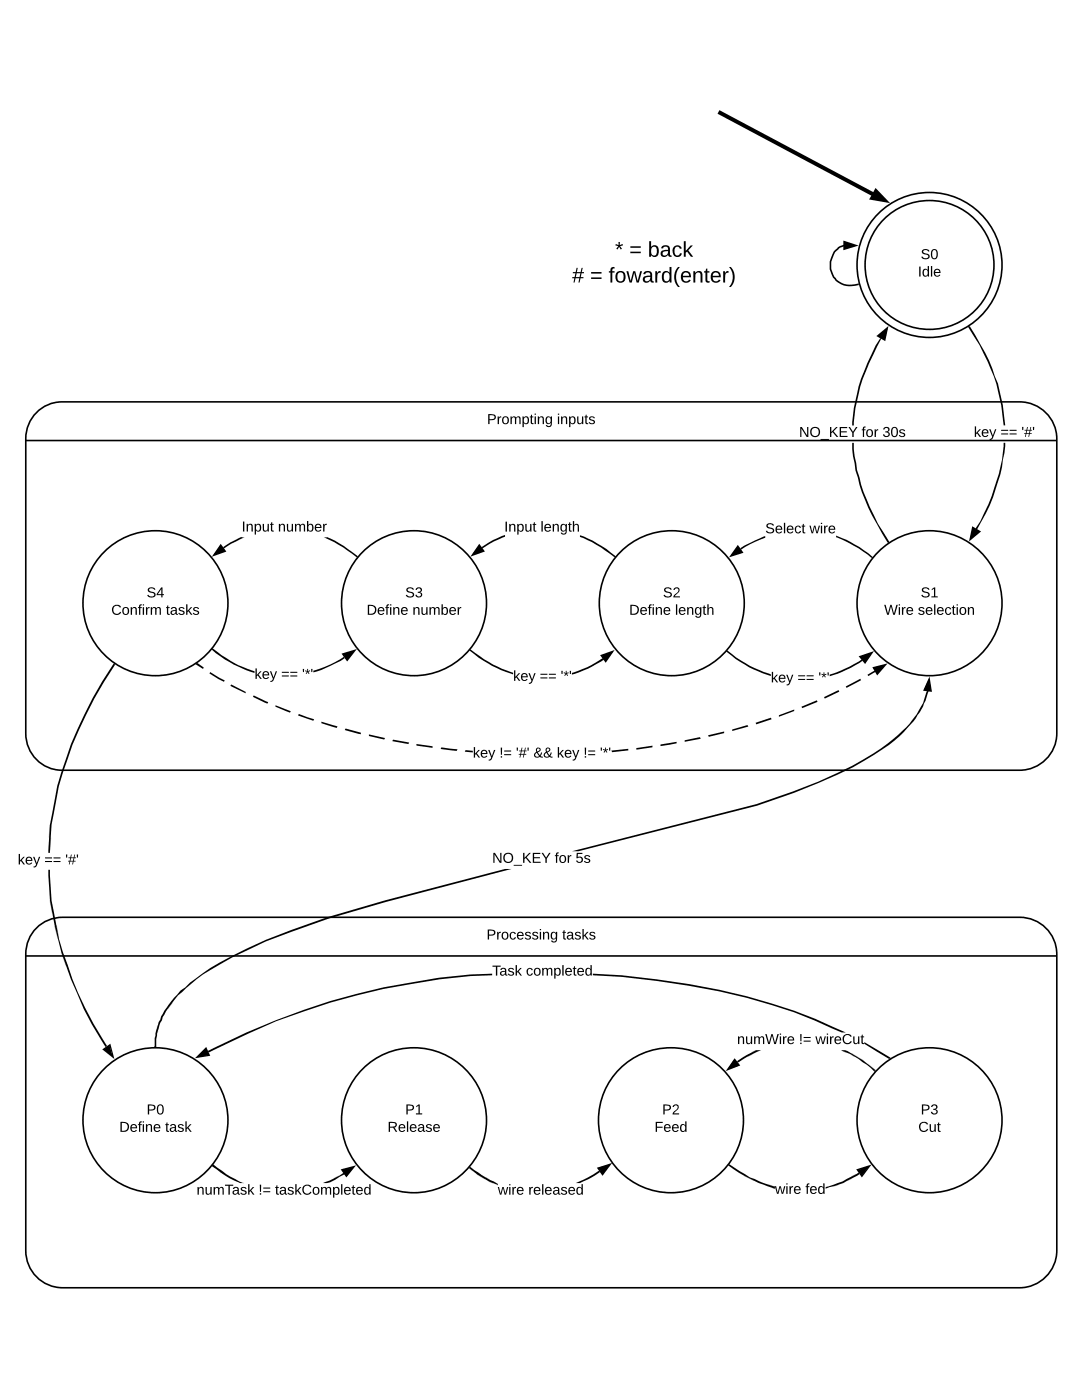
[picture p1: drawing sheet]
<svg xmlns="http://www.w3.org/2000/svg" width="216mm" height="279mm" viewBox="0 0 216 279" stroke-linecap="round" stroke-linejoin="round" font-family="sans-serif">
<path d="M5.1 87.9h205.8M7.6 82a7.1 7.1 0 0 1 4.8-1.8h191.1a7.4 7.4 0 0 1 7.4 7.3v58.9a7.4 7.4 0 0 1-7.4 7.3h-191.1a7.3 7.3 0 0 1-7.3-7.3v-58.9a7.4 7.4 0 0 1 2.5-5.5zM5.1 190.8h205.8M6.9 185.6a7.3 7.3 0 0 1 5.6-2.5h191a7.4 7.4 0 0 1 7.4 7.4v59.1a7.5 7.5 0 0 1-7.4 7.4h-191a7.4 7.4 0 0 1-7.4-7.4v-59.1a7.4 7.4 0 0 1 1.8-4.9z" fill="none" stroke="#000" stroke-width=".32"/>
<circle cx="31" cy="223.6" r="14.5" fill="#fff"/>
<circle cx="31" cy="223.6" r="14.5" fill="none" stroke="#000" stroke-width=".32"/>
<circle cx="133.9" cy="223.6" r="14.5" fill="#fff"/>
<circle cx="133.9" cy="223.6" r="14.5" fill="none" stroke="#000" stroke-width=".32"/>
<circle cx="82.6" cy="223.6" r="14.5" fill="#fff"/>
<circle cx="82.6" cy="223.6" r="14.5" fill="none" stroke="#000" stroke-width=".32"/>
<circle cx="185.5" cy="223.6" r="14.5" fill="#fff"/>
<circle cx="185.5" cy="223.6" r="14.5" fill="none" stroke="#000" stroke-width=".32"/>
<circle cx="185.5" cy="52.9" r="14.5" fill="#fff"/>
<g fill="none" stroke="#000" stroke-width=".32">
<circle cx="185.5" cy="52.9" r="12.9"/>
<circle cx="185.5" cy="52.9" r="14.5"/>
</g>
<path d="M143.4 22.3l30.8 16.5" fill="none" stroke="#000" stroke-width=".8" stroke-linecap="butt"/>
<g fill="#000">
<path d="M174.7 38.2l1.8 1.7-2.4-.4z"/>
<path d="M174.7 37.5l2.9 3-4.2-.7zM174.9 38.9l-.2 .3 .7 .1z"/>
</g>
<circle cx="185.5" cy="120.4" r="14.5" fill="#fff"/>
<circle cx="185.5" cy="120.4" r="14.5" fill="none" stroke="#000" stroke-width=".32"/>
<circle cx="134" cy="120.4" r="14.5" fill="#fff"/>
<circle cx="134" cy="120.4" r="14.5" fill="none" stroke="#000" stroke-width=".32"/>
<circle cx="82.6" cy="120.4" r="14.5" fill="#fff"/>
<circle cx="82.6" cy="120.4" r="14.5" fill="none" stroke="#000" stroke-width=".32"/>
<circle cx="31" cy="120.4" r="14.5" fill="#fff"/>
<g fill="none" stroke="#000" stroke-width=".32">
<path d="M168.4 49a4.1 4.1 0 0 0-2.5 5.1 3.9 3.9 0 0 0 4.6 2.8l.8-.2"/>
<circle cx="31" cy="120.4" r="14.5"/>
</g>
<g fill="#000">
<path d="M168.4 48.2l2.5 .8-2.5 .7zM171.3 56.6h.2v.3h-.2zM175.2 67.1l1.9-1.6-.6 2.3zM193 65.1l.4-.1 .1 .1-.3 .2zM44 108.8l1 1.2-2.4 .8zM71.4 111l.1 .1-.3 .2zM95.6 108.8l1 1.2-2.4 .8zM122.8 111l.2 .1-.4 .2zM147.2 109l1 1.2-2.4 .7zM174.1 111.1l.1 .1-.1 .2h-.2zM177.1 108.3l.3-.2 .2 .1-.3 .2zM194.2 105.3l1.2 .8-1.9 1.5z"/>
<path d="M22.7 132.5l.1-.2 .2 .3zM38.9 132.5l.3-.3 .2 .1-.3 .3zM42.3 129.3l.1 .1-.1 .3-.2-.1zM68.5 130.5l2.2-.7-1.4 1.9zM93.5 129.7l.4-.2-.2 .3zM120.1 130.8l2.2-.8-1.4 2zM145 129.7l.1 .1-.1 .3-.2-.1zM171.7 131.1l2.2-.8-1.3 1.9zM174.2 133.3l2.4-.6-1.6 1.8zM185.3 135.5l.5 2.4-1.4-.2zM20.7 209.4l1.2-.8 .6 2.3zM30.9 208.8l.3 .1-.2 .2h-.3z"/>
<path d="M41 209.3l.8 1.3-2.4 .4zM146.6 211.4l.9 1.2-2.4 .8zM174.4 213.9l.3-.3v.2zM177.6 211l.2 .2-.4 .2zM42.3 232.4l.1-.2 .2 .2-.2 .3zM68.3 233.5l2.3-.6-1.5 1.9zM93.7 232.7l.2 .2-.4 .2zM119.4 233.1l2.3-.7-1.5 1.9zM145.3 232.4l.2-.2 .1 .2-.5 .2zM171.2 233.5l2.2-.8-1.4 2z"/>
<path d="M168.3 48l3 1-3 .9zM168.6 48.4v1.1l1.6-.5z"/>
<path d="M174.9 67.1l2.4-2-.7 3zM175.5 67l.8 .6 .5-1.7z"/>
<path d="M170 88.4h.4l.1 2.6a39.9 39.9 0 0 0 6.9 17.1l-.3 .2-1.1-1.9a38.3 38.3 0 0 1-6-16.7zM175.7 67.5l.1 .1-.8 1.5a36.7 36.7 0 0 0-4.5 13.8l-.1 2h-.4a35.5 35.5 0 0 1 5.7-17.4z"/>
<path d="M200.3 88.4h.3a40.1 40.1 0 0 1-5.6 17.3l-.4-.2a40 40 0 0 0 5.3-13.7zM193.2 65.3l.3-.2 1.1 1.8a36.3 36.3 0 0 1 3.9 8.2l.6 1.5 .4 1.4a32.7 32.7 0 0 1 1.1 6.9h-.3a35.6 35.6 0 0 0-6-17.8z"/>
<path d="M44 108.5l1.2 1.6-2.9 1zM44 109.1l-.9 1.4 1.6-.6z"/>
<path d="M64.6 107.2h.7l.6 .3 2.7 1.5 2.8 2-.2 .2a28.9 28.9 0 0 0-6.6-4zM44.5 109.2l1.5-1 1.7-.9 .5-.2 .7 .1-2.8 1.3-1.4 1z"/>
<path d="M95.6 108.5l1.2 1.6-2.9 1zM95.6 109.1l-.9 1.4 1.6-.6z"/>
<path d="M115.7 106.8a25.1 25.1 0 0 1 7.1 4.2l-.2 .2a26.6 26.6 0 0 0-6.9-4zM96.1 109.2l2.3-1.4 2.4-1v.3l-2.3 1-2.2 1.4z"/>
<path d="M147.2 108.7l1.1 1.6-2.8 .9zM147.2 109.3l-.9 1.3 1.6-.5z"/>
<path d="M166.8 106.9a23.7 23.7 0 0 1 7.3 4.2l-.2 .3a27 27 0 0 0-7.1-4.2zM147.7 109.4l.8-.5 4.2-1.9v.3l-3.1 1.3-1.7 1.1z"/>
<path d="M194 105l1.8 1.1-2.4 2zM194.3 105.5l-.5 1.7 1.3-1.1z"/>
<path d="M42.4 129.4a23.3 23.3 0 0 0 8.4 4.6v.3a22.8 22.8 0 0 1-8.5-4.6zM62.5 133.9l3.4-1.3 2.7-1.5 .2 .2-.8 .6-3.9 1.8-1.6 .5z"/>
<path d="M68.1 130.4l3.1-.9-1.9 2.5zM68.6 130.6l.7 .9 .9-1.4z"/>
<path d="M114.1 134.3a19.5 19.5 0 0 0 6.1-2.9l.3 .2a21.8 21.8 0 0 1-6.4 3zM93.9 129.6a24 24 0 0 0 8.5 4.7v.3a23.2 23.2 0 0 1-8.7-4.8z"/>
<path d="M119.7 130.8l2.9-1.1-1.7 2.6zM120.2 130.9l.7 .8 .9-1.4z"/>
<path d="M165.5 134.6a25.9 25.9 0 0 0 6.5-3l.1 .3a25.2 25.2 0 0 1-6.6 3.1zM145.1 129.8a23.2 23.2 0 0 0 8.7 4.8v.3a22.8 22.8 0 0 1-8.8-4.8z"/>
<path d="M171.3 131l3.1-1.1-1.8 2.6zM172 131.1l.6 .9 1-1.4z"/>
<path d="M174.1 133.2l3-.8-2.1 2.4zM174.5 133.4l.5 .9 1.2-1.4z"/>
<path d="M185.5 135l.5 3.1-1.8-.2zM185.3 136l-.6 1.6 .9 .1z"/>
<path d="M92.9 149.7l1.4 .1v.4l-1.6-.2zM122 149.8l3.4-.4v.4l-3.2 .3zM88.1 149.2l3.2 .3-.2 .4-1.3-.2-1.9-.2zM127 149.3l3.2-.5v.3l-2.9 .5h-.3zM83.1 148.5l3.2 .4v.3l-3.2-.4zM131.8 148.6l3.2-.6v.3l-1.4 .3-1.8 .3zM78.4 147.6l3.2 .6-.1 .3-3.2-.6zM136.6 147.7l3.1-.6 .1 .3-3.2 .6zM73.6 146.6l3.2 .7-.1 .3-3.1-.7zM141.3 146.7l3.2-.7v.3l-3.1 .7zM69 145.4l3 .8v.3l-3.2-.8zM146.1 145.6l3.1-.9 .1 .3-3.2 .9zM64.1 144l3.2 1-.1 .3-1-.3-2.1-.7zM150.8 144.3l3-1.1 .2 .3-3.1 1.1zM59.6 142.5l3.1 1-.2 .3-1.1-.3-1.9-.7zM155.4 142.7l3.1-1.1v.3l-3.1 1.1zM55 140.7l3 1.2-.1 .3-1-.3-1.9-.9zM159.9 141l3.1-1.2 .1 .3-3 1.2zM50.6 138.8l2.9 1.3-.1 .3-2.9-1.3zM164.4 139.1l2.9-1.4 .2 .3-2.9 1.4zM46.1 136.6l2.9 1.5v.3l-3-1.5zM168.8 137l2.9-1.5 .1 .2-2.9 1.6zM41.9 134.1l2.9 1.7-.1 .3-2.9-1.7zM173.1 134.7l1.4-.9 .2 .3-1.4 .8zM39.1 132.6l.3-.3 1.3 .9-.2 .3z"/>
<path d="M9.6 173.6h.4v1.1a39.7 39.7 0 0 0 1.3 10l.4 2.5 .8 2.8 1 2.5a67.2 67.2 0 0 0 7.9 16.3l-.3 .1a58.2 58.2 0 0 1-5.7-10.6 64.2 64.2 0 0 1-5.4-18.6zM22.7 132.5l.3 .1a82.8 82.8 0 0 0-11.3 24.3l-.4 2.7a40.2 40.2 0 0 0-1.3 10.6h-.4v-.5a41 41 0 0 1 1.3-10.2 60.2 60.2 0 0 1 4.5-13.9 79.2 79.2 0 0 1 7.3-13.1z"/>
<path d="M36 197.7l3.1-2.4a60.9 60.9 0 0 1 13.9-7.7l12.3-4.5 11.5-3.4 24-6.3h1.3l-25.1 6.6-11.6 3.4-7.2 2.6a82 82 0 0 0-17.7 8.5l-2.4 1.9a19.3 19.3 0 0 0-6.3 8.2 14.2 14.2 0 0 0-.6 4.3h-.3a14 14 0 0 1 3.8-9.8zM114.1 169.9l36.8-9.4a106.4 106.4 0 0 0 21.4-9 31.6 31.6 0 0 0 10.6-8.9 13.2 13.2 0 0 0 2.1-4.7l.3 .1a17.5 17.5 0 0 1-5 8.1 48.1 48.1 0 0 1-13.1 8.5l-8.9 3.7-7.2 2.5-35.7 9.1z"/>
<path d="M20.4 209.4l1.6-1.1 .8 3.1zM20.9 209.4l1.4 1-.4-1.6z"/>
<path d="M38.9 211.2l2.2-2.3 .8 1.8zM39.9 210.7l1.6-.1-.5-1z"/>
<path d="M146.6 211.2l1.1 1.4-2.9 1.2zM146.6 211.7l-1 1.4 1.6-.6z"/>
<path d="M167.8 209.6h.8a26.9 26.9 0 0 1 6.1 4l-.3 .2a19.2 19.2 0 0 0-6.6-4.2zM147.1 211.8l1.9-1.2 1.9-1h1l-2.7 1.3-1.8 1.1z"/>
<path d="M172.5 208l5.1 3-.2 .4-4.9-3.1zM41.5 209.7a137.4 137.4 0 0 1 52.4-15.2l4.3-.2v.3a129.9 129.9 0 0 0-48.9 11.8l-7.7 3.7zM118.3 194.3a145.7 145.7 0 0 1 40.2 7.4l4.2 1.6 6.1 2.8h-.8a116.3 116.3 0 0 0-37-10.3l-6.9-.8-5.8-.4z"/>
<path d="M42.6 232.4a19.9 19.9 0 0 0 6.1 3.7 6.3 6.3 0 0 1-3.7-1.4l-2.7-2zM64.5 236.1l1.2-.5 2.9-1.6 .2 .3-1 .5a4.5 4.5 0 0 1-3.3 1.3z"/>
<path d="M68 233.4l3-.8-1.9 2.4zM68.6 233.7l.5 .8 1.1-1.4z"/>
<path d="M93.5 233.1l.4-.2 2.2 1.6 3.2 1.8v.3a23.1 23.1 0 0 1-5.8-3.5zM114.9 236.1l2.4-1.1 2.1-1.3 .3 .2a14.8 14.8 0 0 1-4 2.2z"/>
<path d="M119.1 233.1l3.1-1-2 2.6zM119.6 233.2l.6 .8 1-1.3z"/>
<path d="M164.7 236.9a20 20 0 0 0 6.6-2.9l.2 .3-1.5 .8a11.4 11.4 0 0 1-4.5 1.8l-.8 .3zM145.3 232.6l.3-.2 1.9 1.3a22.3 22.3 0 0 0 7.1 3v.5a31 31 0 0 1-9.3-4.6z"/>
<path d="M170.9 233.4l3-1-1.9 2.6zM171.3 233.5l.7 1 1.1-1.4z"/>
</g>
<g font-size="4.3">
<text x="122.7" y="51.2">* = back</text>
<text x="114.2" y="56.4"># = fowar</text>
<text x="131.9" y="56.4">d</text>
<text x="134.3" y="56.4">(enter</text>
<text x="145.4" y="56.4">)</text>
</g>
<g font-size="2.9">
<text x="183.7" y="51.7">S0</text>
<text x="183.1" y="55.2">Idle</text>
<text x="97.2" y="84.6">Prompting inputs</text>
<text x="159.6" y="87.2">NO_KEY for 30s</text>
<text x="194.3" y="87.2">key == '#'</text>
<text x="48.3" y="106.1">Input number</text>
<text x="100.8" y="106.1">Input length</text>
<text x="152.7" y="106.4">Select wire</text>
<text x="29.3" y="119.2">S4</text>
<text x="80.8" y="119.2">S3</text>
<text x="132.3" y="119.2">S2</text>
<text x="183.7" y="119.2">S1</text>
<text x="22.2" y="122.7">Confirm tasks</text>
<text x="73.1" y="122.7">Define number</text>
<text x="125.5" y="122.7">Define length</text>
<text x="176.3" y="122.7">Wire selection</text>
<text x="50.9" y="135.5">key == '*'</text>
<text x="102.5" y="135.9">key == '*'</text>
<text x="153.9" y="136.2">key == '*'</text>
<text x="94.4" y="151.2">key != '#' &amp;&amp; key != '*'</text>
<text x="3.7" y="172.5">key == '#'</text>
<text x="98.3" y="172.3">NO_KEY for 5s</text>
<text x="97.1" y="187.4">Processing tasks</text>
<text x="98.3" y="194.6">Task completed</text>
<text x="147.1" y="208.3">numWire != wireCut</text>
<text x="23.8" y="225.8">Define task</text>
<text x="29.3" y="222.3">P0</text>
<text x="77.3" y="225.8">Release</text>
<text x="80.8" y="222.3">P1</text>
<text x="130.7" y="225.8">Feed</text>
<text x="132.2" y="222.3">P2</text>
<text x="183.2" y="225.8">Cut</text>
<text x="183.7" y="222.3">P3</text>
<text x="39.3" y="238.5">numTask != taskCompleted</text>
<text x="99.5" y="238.4">wire released</text>
<text x="154.7" y="238.2">wire fed</text>
</g>
</svg>
